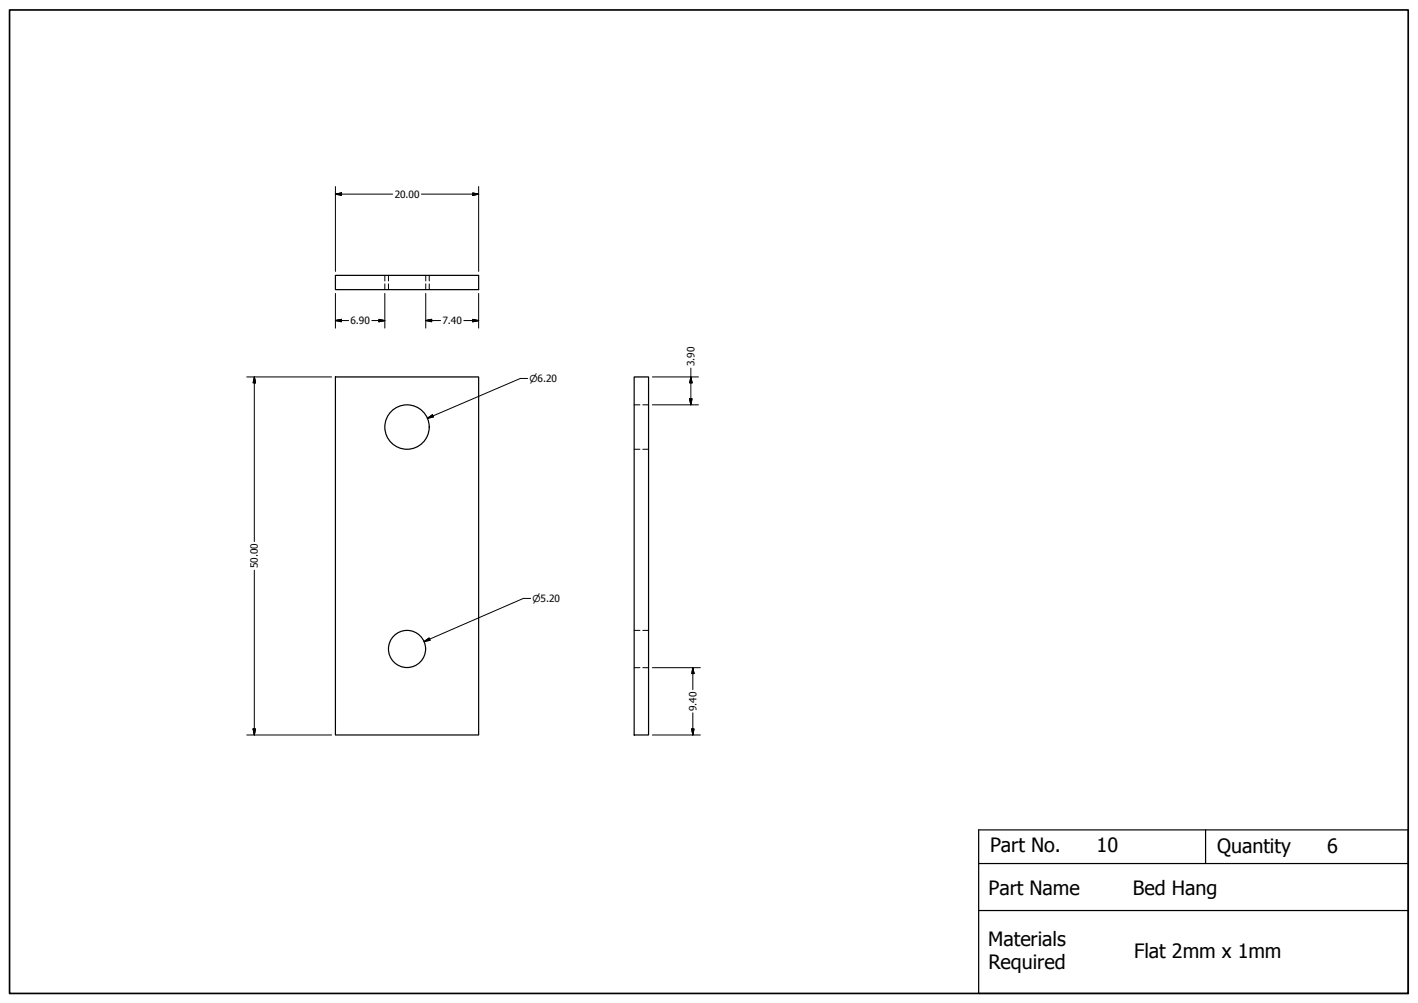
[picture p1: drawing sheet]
<svg xmlns="http://www.w3.org/2000/svg" width="594mm" height="420mm" viewBox="0 0 594 420" stroke-linecap="round" stroke-linejoin="round" font-family="sans-serif">
<!-- layer: Visible (ANSI) -->
<g fill="none" stroke="#000" stroke-width=".51">
<path d="M140.5 115.4h60v5.9h-60zM140.5 157.9h60v150h-60zM265.7 157.9h6v150h-6z"/>
<circle cx="170.5" cy="178.9" r="9.3"/>
<circle cx="170.5" cy="271.9" r="7.8"/>
</g>
<!-- layer: Hidden (ANSI) -->
<g fill="none" stroke="#000" stroke-width=".42">
<path d="M161.2 115.4v2.3M161.2 118.9v2.4M162.8 115.4v2.3M162.8 118.9v2.4M178.4 115.4v2.3M178.4 118.9v2.4M179.8 115.4v2.3M179.8 118.9v2.4M265.7 169.6h2.4M269.3 169.6h2.4M265.7 188.2h2.4M269.3 188.2h2.4"/>
<path d="M265.7 279.7h2.4M265.7 264.1h2.4M269.3 279.7h2.4M269.3 264.1h2.4"/>
</g>
<!-- layer: Title (ANSI) -->
<path d="M410 347.6h180v68.6h-180zM505.1 347.6v14.1M410 361.7h180M410 381.4h180" fill="none" stroke="#000" stroke-width=".51"/>
<!-- layer: Border (ANSI) -->
<path d="M4 4.2h586v412h-586z" fill="none" stroke="#000" stroke-width=".7"/>
<!-- layer: Dimension (ANSI) -->
<g fill="none" stroke="#000" stroke-width=".42">
<path d="M140.5 78.1v35.6M200.5 78.1v35.6M140.5 81.3l2.6-.5v1zM140.5 81.3h24M176.5 81.3h24M198.1 80.8l2.4 .5-2.4 .5zM140.5 134.3l2.6-.5v1zM140.5 122.9v14.6M140.5 134.3h5.5M155.8 134.3h5.4M158.7 133.8l2.5 .5-2.5 .5zM161.2 122.9v14.6"/>
<path d="M178.4 134.3l2.4-.5v1zM178.4 134.3h6.2M178.4 122.9v14.6M194.3 134.3h6.2M198.1 133.8l2.4 .5-2.4 .5zM200.5 122.9v14.6M103.4 157.9h35.5M106.6 157.9l.5 2.5h-1.1zM106.6 157.9v69M221 158.5h-3l-38.9 16.7M273.3 157.9h19.3M289.4 157.9l.5 2.5h-1z"/>
<path d="M289.4 154.2v15.4M179.1 175.2l2.1-1.4 .4 .9zM273.3 169.6h19.3M288.9 167h1l-.5 2.6zM106.6 238.9v69M222.3 250.7h-3l-41.6 18.1M177.7 268.8l2.1-1.5 .4 .9zM273.3 279.7h20.1M290.3 279.7l.5 2.5h-1zM290.3 279.7v9.2M290.3 298.6v9.3M103.4 307.9h35.5"/>
<path d="M106 305.4h1.1l-.5 2.5zM273.3 307.9h20.1M289.8 305.4h1l-.5 2.5z"/>
</g>
<g fill="#000" stroke="#000" stroke-width=".42">
<path d="M140.5 81.3l2.6-.5zM140.5 81.3l2.6-.5v1zM198.1 81.8l2.4-.5zM198.1 80.8l2.4 .5-2.4 .5zM140.5 134.3l2.6-.5zM140.5 134.3l2.6-.5v1zM158.7 134.8l2.5-.5zM158.7 133.8l2.5 .5-2.5 .5zM178.4 134.3l2.4-.5zM178.4 134.3l2.4-.5v1zM198.1 134.8l2.4-.5zM198.1 133.8l2.4 .5-2.4 .5z"/>
<path d="M106.6 157.9l.5 2.5zM106.6 157.9l.5 2.5h-1.1zM179.1 175.2l2.1-1.4zM179.1 175.2l2.1-1.4 .4 .9zM288.9 167l.5 2.6zM288.9 167h1l-.5 2.6zM289.4 157.9l.5 2.5zM289.4 157.9l.5 2.5h-1zM177.7 268.8l2.1-1.5zM177.7 268.8l2.1-1.5 .4 .9zM290.3 279.7l.5 2.5zM290.3 279.7l.5 2.5h-1z"/>
<path d="M106 305.4l.6 2.5zM106 305.4h1.1l-.5 2.5zM289.8 305.4l.5 2.5zM289.8 305.4h1l-.5 2.5z"/>
</g>
<g font-size="8.3">
<text x="414.8" y="357">Part No.</text>
<text x="459.4" y="357">10</text>
<text x="510" y="357.4">Quantity</text>
<text x="556.1" y="357.3">6</text>
<text x="414.1" y="374.9">Part Name</text>
<text x="474.7" y="375">Bed Hang</text>
<text x="414" y="396.2">Materials</text>
<text x="475.1" y="401.4">Flat 2mm x 1mm</text>
<text x="414.1" y="406.1">Required</text>
</g>
<g font-size="4.2">
<text x="165.4" y="82.8">20.00</text>
<text x="146.8" y="135.8">6.90</text>
<text x="185.4" y="135.8">7.40</text>
<text x="291" y="153.5" transform="rotate(-90 291 153.5)">3.90</text>
<text x="108.1" y="238.1" transform="rotate(-90 108.1 238.1)">50.00</text>
<text x="291.8" y="297.9" transform="rotate(-90 291.8 297.9)">9.40</text>
</g>
<g font-size="4">
<text x="221.8" y="160">⌀6.20</text>
<text x="223.1" y="252.1">⌀5.20</text>
</g>
</svg>
